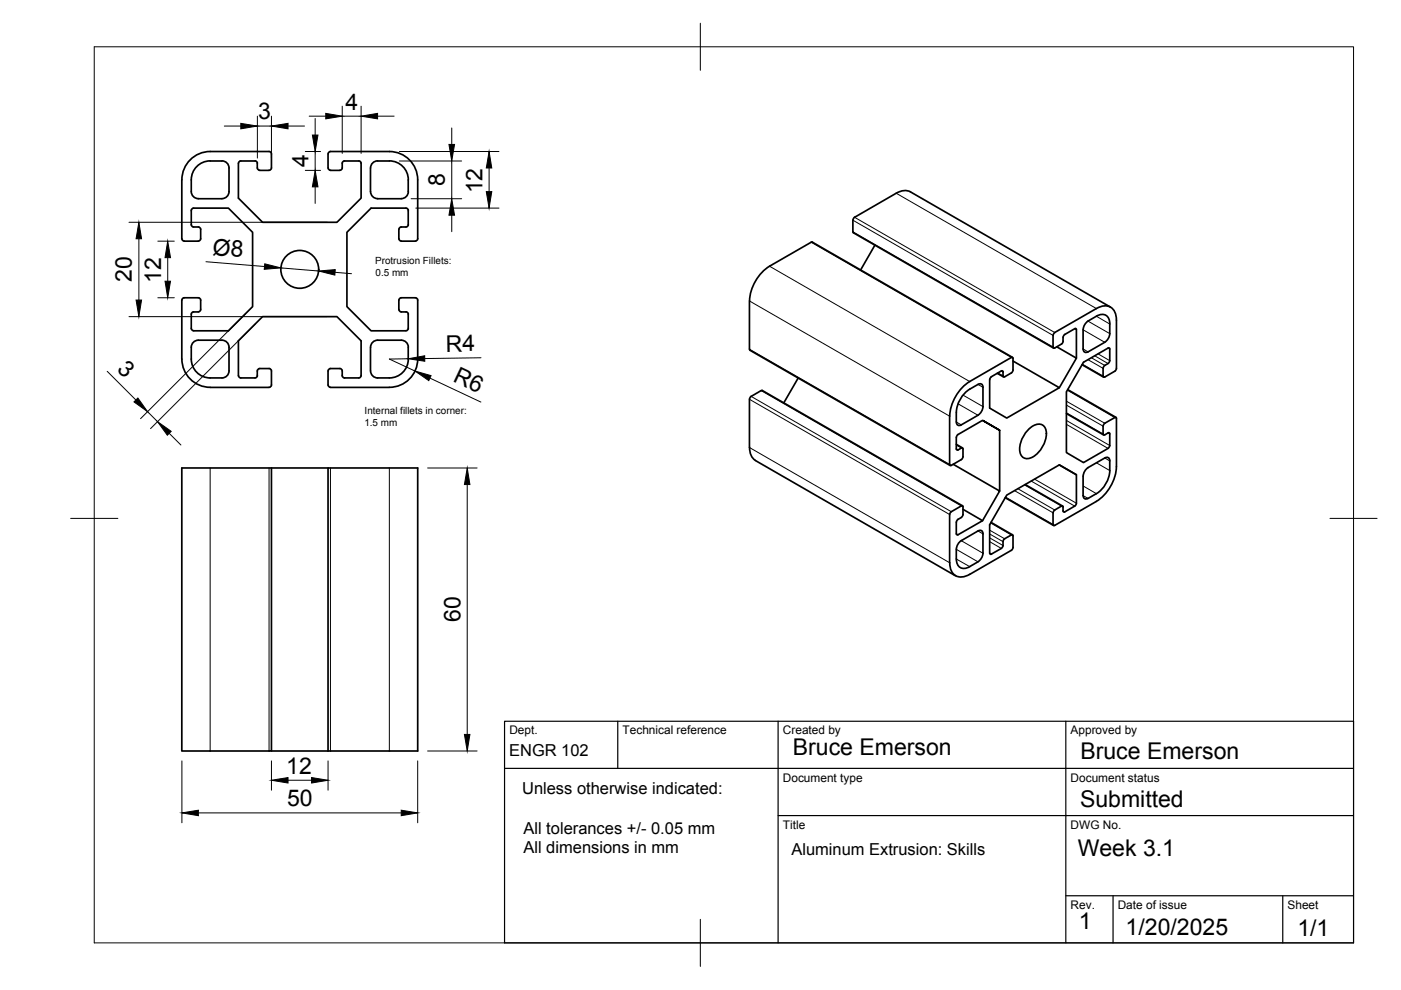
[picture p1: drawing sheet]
<svg xmlns="http://www.w3.org/2000/svg" width="297mm" height="210mm" viewBox="0 0 297 210" stroke-linecap="round" stroke-linejoin="round" font-family="sans-serif">
<!-- layer: Visible -->
<g fill="none" stroke="#000" stroke-width=".36">
<path d="M38.5 38.1v12.5M55.1 36.1h1.9M55.1 36.1l-.5-.2v-1.3l-.3-.4-3.2-.1-.5 .3-.1 7.6 5.2 5.1h15.7l5.2-5.1-.1-7.6-.4-.3-3.3 .1-.2 .4-.1 1.3-.4 .2M57.6 32.6l-.1-.2-.4-.3h-12.5a6 6 0 0 0-6 6M57.6 32.6v3l-.3 .4-.2 .1M69.6 32.6v3M69.6 35.6l.2 .4 .3 .1M70.1 36.1h2M82.5 32.1h-12.4l-.5 .3v.2M82.5 34.1h-2.4a1.49 1.49 0 0 0-1.5 1.5l-.1 5M82.6 34.1a4 4 0 0 1 4 4v2.5M82.6 32.1a6 6 0 0 1 6 6v12.5l-.3 .4-.2 .1"/>
<path d="M38.6 50.6l.2 .4 .3 .1M39.1 51.1h2.9M40.6 40.6a6.6 6.6 0 0 1 .6-4.7 3.9 3.9 0 0 1 3.4-1.8h2.5a1.49 1.49 0 0 1 1.5 1.5v5M41 48.1l1.3 .1 .2 .4M41 44.1h7.4l5.2 5.1v15.8l-5.2 5.1h-7.4M41.1 44.1l-.5 .3v.2v3l.2 .5h.3M42.5 48.6v2l-.2 .4-.3 .1M48.6 40.6a1.49 1.49 0 0 1-1.5 1.5h-5.1a1.54 1.54 0 0 1-1.4-1.5M84.6 48.6v2M84.6 50.6l.2 .4 .3 .1M84.6 48.6l.2-.4 1.3-.1 .4-.2 .1-3.3-.3-.4-7.6-.1-5.1 5.1v15.8l5.1 5.1h7.4l.4-.2 .1-.3M85.1 51.1h3"/>
<path d="M86.6 40.6a1.52 1.52 0 0 1-1.5 1.5h-5a1.49 1.49 0 0 1-1.5-1.5M172.2 51.3l42.5 24.5M172.2 51.3l-9 5.1a9.4 9.4 0 0 0-4.3 7.4M180.8 46.7l.1 2.7 42.5 24.4M181.2 46.1l8.8-5.1a2.99 2.99 0 0 1 3-.3l42.5 24.4M181.2 46.1l-.4 .6M185.5 52l-3 5.2M38.5 63.6v12.5M38.6 63.6v-.2l.5-.3h2.9l.3 .1 .2 .4M38.6 76.1a6 6 0 0 0 6 6M40.6 69.6v.3l.5 .2M41 66.1h1"/>
<path d="M41.1 66.1l-.5 .3v.2v3M41.2 72.4l.8-.3h5.1a1.49 1.49 0 0 1 1.5 1.5v5a1.49 1.49 0 0 1-1.5 1.5 6.5 6.5 0 0 1-4.8-.7 4 4 0 0 1-1.7-3.3v-3zM42.5 63.6v2l-.2 .4-.3 .1M50.5 79.6v-7.3l5.2-5.2h15.7l5.2 5.2v7.3M54.5 79.6l.1-1 .2-.4h2.5l.3 .4v3l-.3 .5h-.2M54.6 79.6l-.3 .5h-.2h-3l-.5-.2v-.3M69.6 78.6v3M72.1 78.1h-2l-.3 .1-.2 .4M72.1 78.1l.4 .3 .1 1.2M76.6 79.6l-.3 .5h-.2h-3.1l-.4-.2v-.3M84.6 63.6v2M84.6 65.6l.2 .4 .3 .1"/>
<path d="M84.6 63.6v-.2l.5-.3h3l.2 .1 .3 .4M85.1 66.1h1M86.1 66.1l.2 .1 .3 .4v3M88.6 63.6v12.5a6 6 0 0 1-6 6M158.9 63.8v10.2M158.9 74l.1 .2 42.4 24.5M211.4 79.2l1.4 .7M212.3 78.6l-2.1 1.3M212.3 78.7h.3l.1 1 .1 .2 1.8-1 .2-.4-.1-2.7h-.3l-8.8 5.1a9.4 9.4 0 0 0-4.2 7.3M214.8 76.6l9.8 5.6-11.2 6.4-3.6-2.1v-6l.4-.6M223.3 71.1v2.5M224 73.5l4.2 2.4-3.6 6.3"/>
<path d="M225.4 71.5v.8M225.4 72.3l-.3 .6-1.5 .9-.3-.1v-.1M228.2 69.9v6M228.2 69.9l-.2-.3-.1 .1-2.2 1.2-.3 .6M229.4 77.3l4.6 2.7M229.6 69.9v4.1M229.7 74v.3a.61 .61 0 0 0 1 .3M230.7 68.1a2.33 2.33 0 0 0-1 1.8M232.5 65.4l-8.9 5.1-.3 .6M232.5 67l-1.8 1.1M232.5 67a1.73 1.73 0 0 1 2-.1 1.73 1.73 0 0 1 .8 1.8 4.1 4.1 0 0 1-.4 3.3l-.7 .6-3.5 2M232.5 65.4a2.53 2.53 0 0 1 3.9 .9l.3 1.6v10.2l-.3 .6-2.2 1.2h-.3v-.2"/>
<path d="M233.9 78.1v1.6M235.3 76.5v-2.5l-.2-.3-5.4 3.1-3.6 6.3v12.9l3.6 2.1 5.2-3M235.3 76.4l-.2 .5-1 .7-.2 .5M44.6 82.1h12.4M57.6 99.2v60h-19.1v-60h31.1M69.6 99.2h19v60h-19zM69.6 81.6l.2 .5h.3M70.1 82.1h12.4M82.5 80.1h-2.4a1.52 1.52 0 0 1-1.6-1.5l.1-5a1.49 1.49 0 0 1 1.5-1.5h5a1.49 1.49 0 0 1 1.5 1.5v2.5a4 4 0 0 1-4 4M159.3 84l-.4 .7v10.2a3 3 0 0 0 1.3 2.7M160.1 97.6l42.5 24.5M161.4 82.8l-2.1 1.2"/>
<path d="M161.4 82.8h.2l42.5 24.4M169.2 80.2l-3 5.2M201.3 88.2v10.3M201.4 98.5l.1 .2h.2M202.1 98.4l9.8 5.7-3.6 6.3M202.8 87.4v2.1M202.8 92.7v2.5M202.8 94.2l1.3 .8M202.8 87.4a6.9 6.9 0 0 1 4.9-6l.5 .1 .2 .6v4.1a2.31 2.31 0 0 1-1 1.8l-3.6 2.1a.64 .64 0 0 1-.7 0 .64 .64 0 0 1-.3-.6M202.8 95.2v.2h.3l.7-.4h.3v2.1l-.3 .3-2.1 1.3M208.3 89.1l-5.2 3-.3 .6M211.9 91.2l-3.6-2.1 3.6 2.1v12.9"/>
<path d="M217.9 91.2a2.54 2.54 0 0 1 3.3-.9 3.5 3.5 0 0 1 .2 3.8 5.1 5.1 0 0 1-3.6 3.1 1.67 1.67 0 0 1-1.6-2 6.3 6.3 0 0 1 1.7-4zM224.6 98.6l3.6 2.1v6.2l-.3 .4-2.3 1.3-.2-.3v-.8M226.1 87.7l7.9 4.5M226.4 82.6l10.2 5.9M230.7 99.1a2.33 2.33 0 0 0-1 1.9M233.9 90.4v1.6M233.9 90.4l.3-.7 2.2-1.2h.3v10.4a9.4 9.4 0 0 1-4.2 7.4M235.3 92v2.4l-.4 .6M235.3 97.7a6.8 6.8 0 0 1-2.8 7M235.3 92l-.2-.3-1 .5-.2-.2M235.3 97.7l-.1-.3a.61 .61 0 0 0-1-.3l-3.5 2M201.3 109.1v10.2"/>
<path d="M201.4 119.3a2.54 2.54 0 0 0 2.7 3l1.5-.5M202.8 116.5v2a1.73 1.73 0 0 0 .8 1.8 1.73 1.73 0 0 0 2-.2M202.8 110.7v2.5M203.1 110.1l-.3 .6M203.8 107.3l-2.1 1.2-.3 .6M203.8 109.7l-.7 .4M203.8 107.3l.2-.1 .2 .3M203.8 114.6a2.33 2.33 0 0 0-1 1.8M204.2 107.5v1.6l-.4 .6M204.2 108l4.1 2.4-5.2 3h-.2l-.1-.2M208.4 113.2v4.1M208.4 113.2v-.4a.61 .61 0 0 0-1-.2l-3.6 2"/>
<path d="M208.4 117.3a2.33 2.33 0 0 1-1 1.8l-1.8 1M210.1 110.8l4.6 2.6M212.3 116.3l-2.1 1.2M212.7 114.8l.3-.6 1.4-.8h.3l.1 2.7-.2 .4-9 5.3M212.7 114.8l-.1 1.1-.3 .4M213.1 105.5l10.3 5.9M217.4 102.7l7.9 4.6M223.3 108.7v2.5M223.3 111.2l.2 .2h.1M225.4 107.5l-.2-.3-.2 .1-1.4 .8-.3 .6M228.2 100.7l-3.6-2.1-11.2 6.4-3.6 6.3v6l.2 .2h.2M229.6 101v4.1"/>
<path d="M229.7 105v.4a.61 .61 0 0 0 1 .3M232.5 106.3l-8.9 5.1M232.5 104.7l-1.8 1M57.6 159.2h12"/>
<circle cx="63.6" cy="57.1" r="4"/>
</g>
<!-- layer: Visible Narrow -->
<g fill="none" stroke="#000" stroke-width=".21">
<path d="M163.2 56.4l42.4 24.5M172 51.4l42.4 24.4M180.8 46.7l42.5 24.4M180.8 49.1l42.5 24.5M181.2 46.1l42.4 24.4M190 41l42.5 24.4M158.9 74l42.4 24.5M158.9 63.8l42.4 24.4M211.6 79.1l1.1 .6M212.3 78.7l.4 .2M227.9 69.7l.3 .2M229.5 77.2l4.4 2.5"/>
<path d="M229.6 74l1.1 .6M229.6 69.9l4.6 2.7M230.7 68.1l4.6 2.6M230.7 76.3l3.2 1.8M231.4 75.9l2.8 1.6M232.1 75.4l2.8 1.7M232.5 67l2.8 1.7M232.8 75l2.5 1.5M234.9 73.8l.4 .2M44.6 99.2v60M57 99.2v60M70.1 99.2v60"/>
<path d="M82.5 99.2v60M158.9 84.7l42.4 24.4M158.9 94.9l42.4 24.4M159.3 84l42.4 24.5M161.4 82.8l42.4 24.5M202.8 89.5l1 .6M202.8 94.4l1 .6M202.8 95.2l.3 .2M203.1 85.6l4.2 2.4M204.2 83.8l4.2 2.4M207.3 81.5l1.1 .6M226.1 85.1l8.1 4.6"/>
<path d="M226.1 89.1l9.2 5.4M226.1 90l8.8 5.1M226.1 87.5l7.8 4.5M226.1 85.9l7.8 4.5M226.3 82.7l10 5.8M232.5 98.1l2.8 1.7M234.2 97.1l1.1 .6M234.9 91.8l.4 .2M202.8 116.5l4.5 2.6M202.8 113.2l.3 .2M202.8 118.5l2.8 1.6M203.8 114.6l4.6 2.7"/>
<path d="M207.3 112.6l1.1 .6M209.8 114l2.9 1.7M209.8 114.8l2.5 1.5M209.8 113.2l2.9 1.6M209.8 117.3l.4 .2M209.8 112.4l3.2 1.8M210 110.9l4.4 2.5M213.2 105.4l10.1 5.8M215.1 104l8.2 4.7M215.8 103.6l7.8 4.5M217.2 102.8l7.8 4.5M218.6 102l9.3 5.3"/>
<path d="M219.4 101.6l8.8 5.1M225.4 108.3l.3 .2M229.6 105.1l1.1 .6M229.6 103l2.9 1.7"/>
</g>
<!-- layer: BORDER -->
<path d="M20 9.9h267v190h-267zM148.5 4.9v10M15 109.9h10M282 109.9h10M148.5 194.9v10" fill="none" stroke="#000" stroke-width=".21"/>
<!-- layer: FD_Dimensions -->
<g fill="none" stroke="#000" stroke-width=".21">
<path d="M47.6 26.7h3.5M54.6 24.6v8.9M54.6 26.7h3M57.6 24.6v8.9M61.1 26.7h3.5M64.7 32.1h3.3M64.7 36.1h3.3M65.6 24.6h3.5M66.8 25.1v3.5M66.8 32.1v4M66.8 39.6v3.5M72.6 22.5v10"/>
<path d="M72.6 24.6h4M76.6 22.5v10M80.1 24.6h3.5M84.7 34.1h13.2M84.7 32.1h21.1M95.8 27.1v3.5M95.8 34.1v8M103.7 35.6v5M27.3 47.1h42M29.4 50.6v13M33.5 51.1h3.5M35.6 54.6v5"/>
<path d="M43.7 55.5l12.4 1M59.6 56.8l7.9 .7M71 57.7l3.5 .3M87.2 42.1h10.7M88.2 44.1h17.6M95.8 45.6v3.5M22.7 78.7l6.1 6.1M27.3 67.1h42M33.5 63.1h3.5M52.1 66.5l-22.3 22.3M54.2 68.6l-22.3 22.3M86.6 76.1h-4.1l5.5 2.6"/>
<path d="M102 75.9l-11.9 .1M31.3 87.3l2.1 2.1M35.9 91.9l2.5 2.5M90.7 99.2h10.5M91.2 80.2l10.8 5.1M99.1 102.7v53M90.7 159.2h10.5M38.6 161.3v13.1M42.1 172.4h43M57.6 161.3v6.2M61.1 165.4h5M69.6 161.3v6.2"/>
<path d="M88.6 161.3v13.1"/>
</g>
<g fill="#000" stroke="#000" stroke-width=".21">
<path d="M51.1 26.2l3.5 .5-3.5 .6zM57.6 26.7l3.5-.5v1.1zM66.2 28.6h1.2l-.6 3.5zM66.8 36.1l.6 3.5h-1.2zM69.1 24l3.5 .6-3.5 .6zM76.6 24.6l3.5-.6v1.2zM95.2 30.6h1.2l-.6 3.5zM103.7 32.1l.6 3.5h-1.2zM29.4 47.1l.6 3.5h-1.1zM35.6 51.1l.6 3.5h-1.2zM35 59.6h1.2l-.6 3.5zM56.1 55.9l3.5 .9-3.6 .3z"/>
<path d="M67.5 57.5l3.6-.3-.1 1.1zM95.8 42.1l.6 3.5h-1.2zM103.1 40.6h1.2l-.6 3.5zM28.9 63.6h1.1l-.6 3.5zM86.6 76.1l3.4-.7 .1 1.2zM88 78.7l3.4 .9-.5 1.1zM28.4 85.2l.8-.8 2.1 2.9zM33.4 89.4l2.9 2.1-.8 .8zM99.1 99.2l.5 3.5h-1.1zM98.5 155.7h1.1l-.5 3.5zM38.6 172.4l3.5-.6v1.1zM57.6 165.4l3.5-.5v1.1z"/>
<path d="M66.1 164.9l3.5 .5-3.5 .6zM85.1 171.8l3.5 .6-3.5 .5z"/>
</g>
<!-- layer: TITLEBLOCK -->
<path d="M107 152.9h180v47h-180zM131 152.9v10M165 152.9v47M226 152.9v47M107 162.9h180M165 172.9h122M226 189.9h61M236 189.9v10M272 189.9v10" fill="none" stroke="#000" stroke-width=".25"/>
<g font-size="4.9">
<text x="73.3" y="23.2">4</text>
<text x="54.7" y="25.3">3</text>
<text x="65.4" y="35.4" transform="rotate(-90 65.4 35.4)">4</text>
<text x="94.3" y="39.5" transform="rotate(-90 94.3 39.5)">8</text>
<text x="102.3" y="41" transform="rotate(-90 102.3 41)">12</text>
<text x="28" y="59.8" transform="rotate(-90 28 59.8)">20</text>
<text x="34.2" y="60" transform="rotate(-90 34.2 60)">12</text>
<text x="45" y="54.1" transform="rotate(5 45 54.1)">Ø8</text>
<text x="94.6" y="74.5" transform="rotate(-1 94.6 74.5)">R4</text>
<text x="24.6" y="78.5" transform="rotate(45 24.6 78.5)">3</text>
<text x="95.9" y="80.8" transform="rotate(25 95.9 80.8)">R6</text>
<text x="97.6" y="131.9" transform="rotate(-90 97.6 131.9)">60</text>
<text x="168.1" y="160">Bruce Emerson</text>
<text x="229.1" y="160.9">Bruce Emerson</text>
<text x="60.7" y="164">12</text>
<text x="60.9" y="170.9">50</text>
<text x="229" y="171.1">Submitted</text>
<text x="228.5" y="181.6">Week 3.1</text>
<text x="228.7" y="196.9">1</text>
<text x="238.7" y="198.3">1/20/2025</text>
<text x="275.1" y="198.5">1/1</text>
</g>
<g font-size="3.5">
<text x="107.9" y="160.4">ENGR 102</text>
<text x="110.7" y="168.4">Unless otherwise indicated:</text>
<text x="111" y="176.8">All tolerances +/- 0.05 mm</text>
<text x="111" y="180.9">All dimensions in mm</text>
<text x="167.8" y="181.3">Aluminum Extrusion: Skills</text>
</g>
<g font-size="2.5">
<text x="108" y="155.7">Dept.</text>
<text x="132" y="155.7">Technical reference</text>
<text x="166" y="155.7">Created by</text>
<text x="227" y="155.7">Approved by</text>
<text x="166" y="165.7">Document type</text>
<text x="227" y="165.7">Document status</text>
<text x="166" y="175.7">Title</text>
<text x="227" y="175.7">DWG No.</text>
<text x="227" y="192.7">Rev.</text>
<text x="237" y="192.7">Date of issue</text>
<text x="273" y="192.7">Sheet</text>
</g>
<g font-size="2.1">
<text x="79.5" y="56">Protrusion Fillets:</text>
<text x="79.6" y="58.5">0.5 mm</text>
<text x="77.3" y="87.9">Internal fillets in corner:</text>
<text x="77.3" y="90.4">1.5 mm</text>
</g>
</svg>
